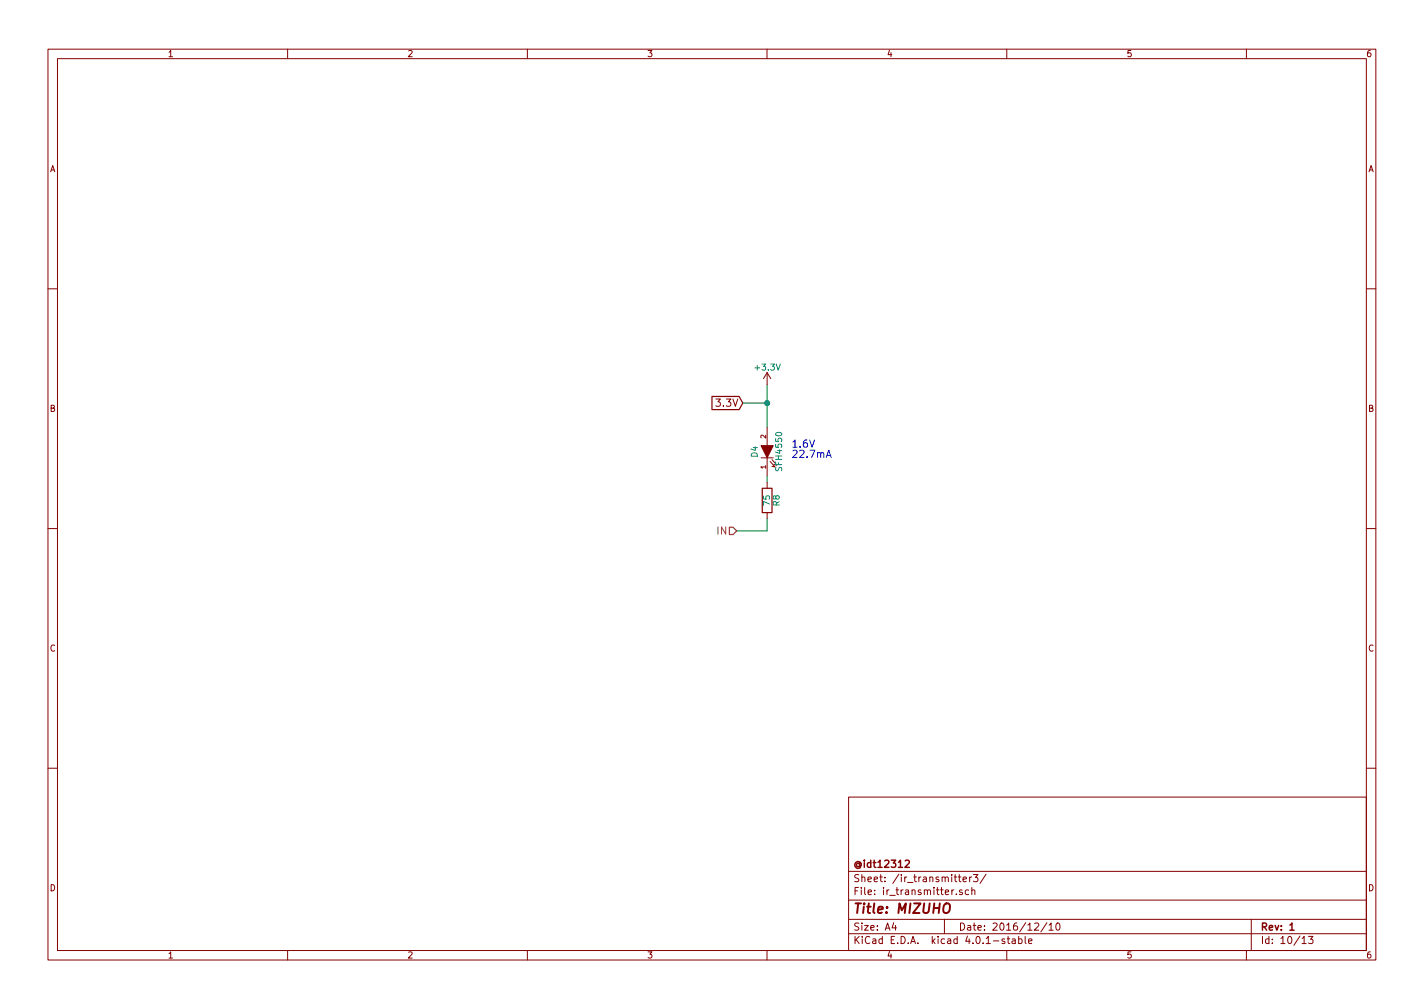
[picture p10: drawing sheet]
<svg xmlns="http://www.w3.org/2000/svg" width="297mm" height="210mm" viewBox="0 0 297 210" stroke-linecap="round" stroke-linejoin="round" font-family="sans-serif">
<g fill="none" stroke="#840000" stroke-width=".21">
<path d="M10 10.3h277v189.9h-277zM12 12.2h273v186.1h-273zM60 10.3v1.9M110 10.3v1.9M160 10.3v1.9M210 10.3v1.9M260 10.3v1.9M10 60.2h2M160 77.7v2.6M160 77.7l-.7 1.3M160 77.7l.8 1.3M285 60.2h2"/>
<path d="M158.7 95.5h2.6M160 89.1v3.9M160 95.5v3.8M160.7 96.3l1 1.1-.7-.1M161 95.9l1.1 1.1-.7-.1M10 110.3h2M160 100.6v1.2M160 106.9v1.3M285 110.3h2M10 160.2h2M177 166.3h108v32h-108zM285 160.2h2"/>
<path d="M60 198.3v1.9M110 198.3v1.9M160 198.3v1.9M177 194.8h108M177 191.8h108M177 187.8h108M177 181.8h108M186.4 192.5l-.3 1h.9M186.8 193v1M197 191.8v3M199.5 186.5v.1M199.9 182.9h.6"/>
<path d="M200.1 182.4v1.3l.4 .2M200.7 185.7l-.3-.1-.3 .2 .1 .2 .5 .2v.3h-.6M200.9 183.4l.7-.1-.1-.3-.4-.1-.2 .2 .1 .7h.5M202.1 185.7l-.5-.1-.3 .3 .1 .6 .2 .1 .5-.1M202.3 182.9v1M202.7 182.9l-.4 .3M202.7 185.7l.2-.1 .4 .1 .1 .9M202.7 185.1v1.5M203 182.4h1l-.5 .6 .4 .1v.7l-.2 .1-.7-.1M205.7 182.3l-1.3 2M209.6 195.9l-.4-.1-.2 .2 .1 .3 .5 .1v.3h-.6M210 198.3v1.9"/>
<path d="M210.1 195.8h.5M210.3 195.3v1.3l.3 .2M211.2 195.9h.5l.1 .9M211.8 196.2l-.5 .1-.2 .2 .2 .3 .5-.1M212.5 195.9l.4-.1 .3 .3-.1 .6h-.6M212.5 195.3v1.5M213.8 195.3v1.3l.2 .2M214.6 196.3l.7-.1-.1-.3-.4-.1-.2 .2v.7h.6M215.8 192.7l.6-.2 .3 .5-1 1h1M218.4 192.5l-1.3 1.9M218.8 193l.5-.5v1.5M218.8 194h.9"/>
<path d="M220.5 192.6l.1-.1a.8 .8 0 0 1 .5 .8 .8 .8 0 0 1-.5 .7 .97 .97 0 0 1-.1-1.4zM260 198.3v1.9M261 191.8v6.5M271.6 195.8l.4-.5v1.5M271.6 196.8h.9M272.9 195.3h1l-.5 .6 .4 .1v.7l-.2 .1-.7-.1"/>
</g>
<path d="M188.8 179.6l.6-.2 .3 .5-1 1h1M269.1 194h.8" fill="none" stroke="#840000" stroke-width=".3"/>
<path d="M197 188.7a.66 .66 0 0 1 1.1 0 1.43 1.43 0 0 1-.6 1.7l-.5-.1a1.49 1.49 0 0 1 0-1.6z" fill="none" stroke="#840000" stroke-width=".41"/>
<path d="M158.7 93h2.6l-1.3 2.5z" fill="#840000" stroke="#840000" stroke-width=".21"/>
<path d="M152.1 110h.8l.8 .7-.8 .8h-.8z" fill="none" stroke="#848400" stroke-width=".25"/>
<path d="M148.5 82.7h5.7l.7 1.4-.7 1.3h-5.7zM159 101.8h2v5.1h-2z" fill="none" stroke="#840000" stroke-width=".25"/>
<path d="M154.9 84.1h5.1M160 80.3v8.8M160 99.3v1.3M160 108.2v2.5h-6.3" fill="none" stroke="#008400" stroke-width=".21"/>
<circle cx="160" cy="84.1" r=".51" fill="#008400" stroke="#008400" stroke-width=".25"/>
<path d="M172.4 95.4l.5-1.5 .5 1.5M172.5 95h.7" fill="none" stroke="#0000c2" stroke-width=".21"/>
<text font-size="2.8" fill="#840000" x="178" y="190.5">Title: MIZUHO</text>
<g font-size="2.1" fill="#840000">
<text x="149.7" y="84.8">3.3V</text>
<text x="178" y="184">Sheet: /ir_transmitter3/</text>
<text x="178" y="181">@idt12312</text>
<text x="178" y="186.7">File: ir_transmitter.sch</text>
<text x="178" y="196.9">KiCad E.D.A. kicad 4.0.1-stable</text>
<text x="178" y="194.1">Size: A4</text>
<text x="200" y="194.1">Date: 2016/12/10</text>
<text x="263" y="194.1">Rev: 1</text>
<text x="263" y="196.9">Id: 10/13</text>
</g>
<g font-size="2.1" fill="#0000c2">
<text x="165.1" y="93.4">1.6V</text>
<text x="165.1" y="95.5">22.7mA</text>
</g>
<text font-size="2.1" fill="#848400" x="149.6" y="111.5">IN</text>
<g font-size="1.8" fill="#840000">
<text x="35" y="11.9">1</text>
<text x="85" y="11.9">2</text>
<text x="135" y="11.9">3</text>
<text x="185" y="11.9">4</text>
<text x="235" y="11.9">5</text>
<text x="285" y="11.9">6</text>
<text x="10.4" y="35.9">A</text>
<text x="285.4" y="35.9">A</text>
<text x="10.4" y="85.9">B</text>
<text x="285.4" y="85.9">B</text>
<text x="10.4" y="135.9">C</text>
<text x="285.4" y="135.9">C</text>
<text x="10.4" y="185.9">D</text>
<text x="285.4" y="185.9">D</text>
<text x="35" y="199.9">1</text>
<text x="85" y="199.9">2</text>
<text x="135" y="199.9">3</text>
<text x="185" y="199.9">4</text>
<text x="235" y="199.9">5</text>
<text x="285" y="199.9">6</text>
</g>
<g font-size="1.8" fill="#008484">
<text x="157.7" y="77.3">+3.3V</text>
<text x="158" y="95.3" transform="rotate(-90 158 95.3)">D4</text>
<text x="163.1" y="97.9" transform="rotate(-90 163.1 97.9)">SFH4550</text>
<text x="160.6" y="105.4" transform="rotate(-90 160.6 105.4)">75</text>
<text x="162.6" y="105.5" transform="rotate(-90 162.6 105.5)">R8</text>
</g>
<g font-size="1.4" fill="#840000">
<text x="159.8" y="91.4" transform="rotate(-90 159.8 91.4)">2</text>
<text x="159.8" y="97.8" transform="rotate(-90 159.8 97.8)">1</text>
</g>
</svg>
